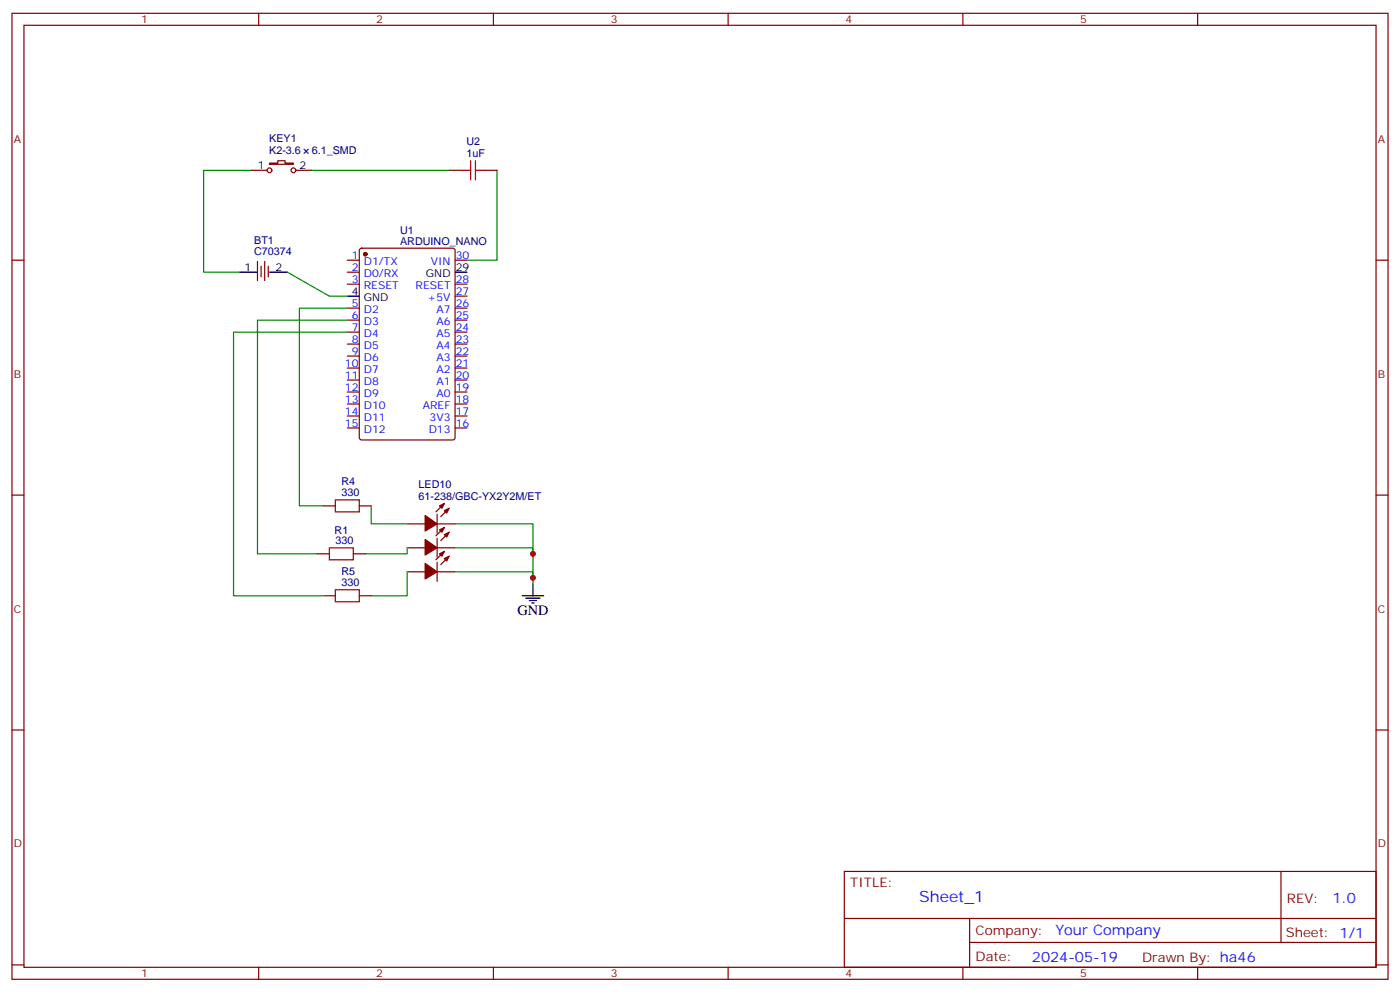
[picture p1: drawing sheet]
<svg xmlns="http://www.w3.org/2000/svg" width="412mm" height="292mm" viewBox="0 0 412 292" stroke-linecap="round" stroke-linejoin="round" font-family="sans-serif">
<g fill="none" stroke="#870000" stroke-width=".35">
<path d="M3.5 3.9h405.4v284.4h-405.4zM7.1 7.4h398.2v277.3h-398.2zM76.2 3.9v3.5M145.3 3.9v3.5M214.5 3.9v3.5M283.6 3.9v3.5M352.8 3.9v3.5M74.1 50.1h4.6M79.4 48h2.4v-.7h2.2v.7h2.4v.4h-7zM87.1 50.1h4.6M132.3 50.1h3.5M142.9 50.1h3.5"/>
<path d="M3.5 76.6h3.6M75.8 76.9v5.7M76.9 78.4v3.1M78 76.9v5.7M79 78.4v3.1M102.3 76.6h3.5M106.1 73.3l.4-.2h26.8l.7 .4 .1 55.3-.5 .6-27.1 .1-.6-.5-.1-55.2zM134.1 76.6h3.5M405.3 76.6h3.6M102.3 80.1h3.5M102.3 83.6h3.5M102.3 90.7h3.5"/>
<path d="M102.3 94.2h3.5M102.3 97.8h3.5M134.1 83.6h3.5M134.1 90.7h3.5M134.1 94.2h3.5M134.1 97.8h3.5M134.1 87.2h3.5M102.3 101.3h3.5M102.3 104.8h3.5M102.3 108.3h3.5M102.3 111.9h3.5M102.3 115.4h3.5"/>
<path d="M102.3 118.9h3.5M134.1 101.3h3.5M134.1 104.8h3.5M134.1 108.3h3.5M134.1 111.9h3.5M134.1 115.4h3.5M134.1 118.9h3.5M102.3 122.4h3.5M102.3 126h3.5M134.1 122.4h3.5M134.1 126h3.5M3.5 145.7h3.6"/>
<path d="M95.2 148.9h3.6M105.8 148.9h3.6M119.9 154.2h5.3M128.8 154.2h5.3M128.8 151.4v5.6M128.8 158.4v5.7M130.9 148.2l-2.5 2.5M130.9 155.3l-2.5 2.4M132.3 149.6l-2.5 2.5M132.3 156.7l-2.5 2.4M405.3 145.7h3.6M93.5 163h3.5"/>
<path d="M95.2 175.4h3.6M104.1 163h3.5M105.8 175.4h3.6M119.9 161.3h5.3M119.9 168.3h5.3M128.8 165.5v5.6M128.8 161.3h5.3M128.8 168.3h5.3M130.9 162.3l-2.5 2.5M132.3 163.7l-2.5 2.5M3.5 214.9h3.6M405.3 214.9h3.6"/>
<path d="M248.7 256.5h156.6v28.2h-156.6zM377.3 256.5v20.9M248.7 270.4h156.5M285.6 277.4h119.6M285.6 270.4v14.1M3.5 284h3.6M76.2 284.7v3.6M145.3 284.7v3.6M214.5 284.7v3.6M283.6 284.7v3.6M352.8 284.7v3.6M405.3 284h3.6"/>
<circle cx="79.4" cy="50.1" r=".71"/>
<circle cx="86.4" cy="50.1" r=".71"/>
</g>
<g fill="#870000" stroke="#870000" stroke-width=".35">
<path d="M130.9 150.3l1.4-.7-.7 1.4z"/>
<path d="M129.5 148.9l1.4-.7-.7 1.4z"/>
<path d="M125.2 151.7l3.6 2.5-3.6 2.1z"/>
<path d="M130.9 157.4l1.4-.7-.7 1.4z"/>
<path d="M129.5 156l1.4-.7-.7 1.4z"/>
<path d="M125.2 158.8l3.6 2.5-3.6 2.1z"/>
<path d="M130.9 164.4l1.4-.7-.7 1.4z"/>
<path d="M129.5 163l1.4-.7-.7 1.4z"/>
<path d="M125.2 165.8l3.6 2.5-3.6 2.1z"/>
<circle cx="107.6" cy="74.8" r=".53"/>
</g>
<path d="M70.6 80.1h5.2M79.4 80.1h5.3M102.3 87.2h3.5M134.1 80.1h3.5M153.8 175.4h6.4M154.9 176.1h4.2M155.9 176.8h2.1M156.6 177.5h.7M157 171.8v3.6" fill="none" stroke="#000" stroke-width=".35"/>
<g fill="none" stroke="#008700" stroke-width=".35">
<path d="M74.1 50.1h-14.1v30h10.6M91.7 50.1h40.6M146.4 50.1v26.5h-8.8M84.7 80.1l12.3 7.1h5.3M102.3 90.7h-14.1v58.2h7M102.3 94.2h-26.5v68.8h17.7M102.3 97.8h-33.5v77.6h26.4M109.4 148.9v5.3h10.5M134.1 154.2h22.9v8.8M119.9 161.3v1.7h-12.3M119.9 168.3v7.1h-10.5M134.1 168.3h22.9v3.5"/>
<path d="M134.1 161.3h22.9v8.8"/>
</g>
<path d="M135.8 50.1h2.8M138.6 47.3v5.7M140.1 50.1h2.8M140.1 47.3v5.7M98.8 147.1h7v3.6h-7zM97 161.3h7.1v3.5h-7.1zM98.8 173.6h7v3.5h-7z" fill="none" stroke="#a10000" stroke-width=".35"/>
<g fill="#c00">
<circle cx="157" cy="170.1" r=".88"/>
<circle cx="157" cy="163" r=".88"/>
</g>
<text font-size="4.6" fill="#00f" x="270.8" y="265.5">Sheet_1</text>
<text font-size="4.2" x="152.4" y="181">GND</text>
<g font-size="4.2" fill="#00f">
<text x="392.5" y="265.8">1.0</text>
<text x="310.9" y="275.3">Your Company</text>
<text x="304" y="283.1">2024-05-19</text>
</g>
<g font-size="3.9" fill="#800">
<text x="250.5" y="261.1">TITLE:</text>
<text x="379.1" y="265.8">REV:</text>
<text x="287.4" y="275.3">Company:</text>
<text x="378.7" y="275.9">Sheet: 1/1</text>
<text x="287.4" y="283">Date:</text>
<text x="336.4" y="283.1">Drawn By: ha46</text>
</g>
<g font-size="3.2" fill="#800">
<text x="41.6" y="6.9">1</text>
<text x="110.8" y="6.9">2</text>
<text x="179.9" y="6.9">3</text>
<text x="249.1" y="6.9">4</text>
<text x="318.2" y="6.9">5</text>
<text x="4.1" y="42">A</text>
<text x="405.9" y="42">A</text>
<text x="4.1" y="111.2">B</text>
<text x="405.9" y="111.2">B</text>
<text x="4.1" y="180.3">C</text>
<text x="405.9" y="180.3">C</text>
<text x="4.1" y="249.4">D</text>
<text x="405.9" y="249.4">D</text>
<text x="41.6" y="287.7">1</text>
<text x="110.8" y="287.7">2</text>
<text x="179.9" y="287.7">3</text>
<text x="249.1" y="287.7">4</text>
<text x="318.2" y="287.7">5</text>
</g>
<g font-size="3.2" fill="#000080">
<text x="79.3" y="41.8">KEY1</text>
<text x="79.3" y="45.2">K2-3.6</text>
<text x="91.8" y="45.2">6.1_SMD</text>
<text x="137.4" y="46.2">1uF</text>
<text x="137.4" y="42.8">U2</text>
<text x="74.9" y="71.8">BT1</text>
<text x="117.8" y="68.8">U1</text>
<text x="74.9" y="75.2">C70374</text>
<text x="117.8" y="72">ARDUINO_NANO</text>
<text x="100.6" y="142.7">R4</text>
<text x="123.3" y="143.6">LED10</text>
<text x="100.6" y="146.1">330</text>
<text x="123.3" y="147.1">61-238/GBC-YX2Y2M/ET</text>
<text x="98.6" y="157.3">R1</text>
<text x="98.8" y="160.2">330</text>
<text x="100.6" y="172.5">330</text>
<text x="100.6" y="169.2">R5</text>
</g>
<g font-size="3.2">
<text x="75.9" y="49.8">1</text>
<text x="88.2" y="49.8">2</text>
<text x="72.1" y="79.8">1</text>
<text x="81.1" y="79.8">2</text>
<text x="125.5" y="81.5">GND</text>
<text x="134.2" y="79.8">29</text>
<text x="103.6" y="86.8">4</text>
<text x="107.1" y="88.6">GND</text>
</g>
<g font-size="3.2" fill="#00f">
<text x="103.6" y="76.2">1</text>
<text x="107.1" y="78">D1/TX</text>
<text x="126.9" y="78">VIN</text>
<text x="134.2" y="76.2">30</text>
<text x="103.6" y="79.8">2</text>
<text x="103.6" y="83.3">3</text>
<text x="107.1" y="81.5">D0/RX</text>
<text x="134.2" y="83.3">28</text>
<text x="107.1" y="85.1">RESET</text>
<text x="122.4" y="85.1">RESET</text>
<text x="126" y="88.6">+5V</text>
<text x="134.2" y="86.8">27</text>
<text x="103.6" y="90.3">5</text>
<text x="103.6" y="93.9">6</text>
<text x="107.1" y="92.1">D2</text>
<text x="107.1" y="95.6">D3</text>
<text x="128.6" y="95.6">A6</text>
<text x="128.6" y="92.1">A7</text>
<text x="134.2" y="93.9">25</text>
<text x="134.2" y="90.3">26</text>
<text x="103.6" y="97.4">7</text>
<text x="103.6" y="100.9">8</text>
<text x="107.1" y="99.2">D4</text>
<text x="128.6" y="99.2">A5</text>
<text x="134.2" y="100.9">23</text>
<text x="134.2" y="97.4">24</text>
<text x="101.6" y="108">10</text>
<text x="103.6" y="104.5">9</text>
<text x="107.1" y="102.7">D5</text>
<text x="107.1" y="106.2">D6</text>
<text x="128.6" y="106.2">A3</text>
<text x="128.6" y="102.7">A4</text>
<text x="134.2" y="108">21</text>
<text x="134.2" y="104.5">22</text>
<text x="101.6" y="111.5">11</text>
<text x="107.1" y="109.7">D7</text>
<text x="107.1" y="113.3">D8</text>
<text x="128.6" y="113.3">A1</text>
<text x="128.6" y="109.7">A2</text>
<text x="134.2" y="111.5">20</text>
<text x="101.6" y="115">12</text>
<text x="101.6" y="118.6">13</text>
<text x="107.1" y="116.8">D9</text>
<text x="128.6" y="116.8">A0</text>
<text x="134.2" y="118.6">18</text>
<text x="134.2" y="115">19</text>
<text x="101.6" y="122.1">14</text>
<text x="101.6" y="125.6">15</text>
<text x="107.1" y="120.3">D10</text>
<text x="107.1" y="123.9">D11</text>
<text x="124.5" y="120.3">AREF</text>
<text x="126.5" y="123.9">3V3</text>
<text x="134.2" y="125.6">16</text>
<text x="134.2" y="122.1">17</text>
<text x="107.1" y="127.4">D12</text>
<text x="126.3" y="127.4">D13</text>
</g>
</svg>
